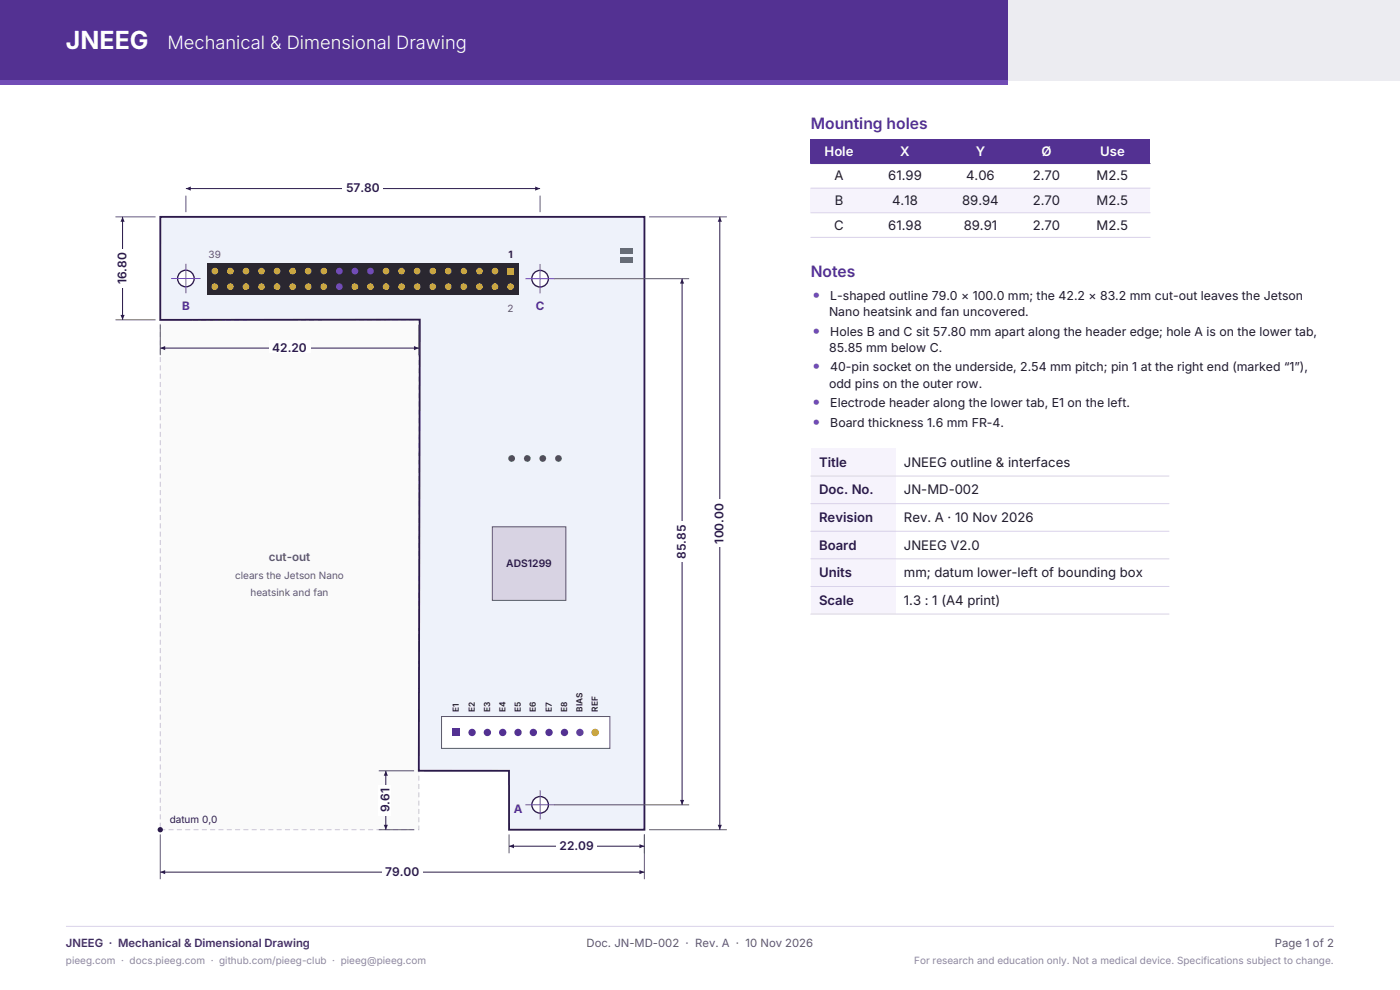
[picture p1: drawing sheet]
<svg xmlns="http://www.w3.org/2000/svg" width="297mm" height="210mm" viewBox="0 0 297 210" stroke-linecap="round" stroke-linejoin="round" font-family="sans-serif">
<path d="M0 0h213.8v17h-213.8z" fill-rule="evenodd" fill="#533192"/>
<path d="M213.8 0h83.2v17h-83.2z" fill-rule="evenodd" fill="#ececf1"/>
<path d="M0 17h213.8v.9h-213.8z" fill-rule="evenodd" fill="#714cb6"/>
<path d="M14 196.5h269" fill="none" stroke="#d9d2ea" stroke-width=".21"/>
<path d="M34 67.8h54.9v108.2h-54.9z" fill-rule="evenodd" fill="#fafafa" stroke="#c8c4d2" stroke-width=".21" stroke-dasharray="1.1 .7" stroke-linecap="butt"/>
<path d="M34 46h102.7v130h-28.7v-12.5h-19.2l.3-95.7-55.1 .1z" fill-rule="evenodd" fill="#eef2fa" stroke="#2a1a4a" stroke-width=".39"/>
<path d="M43.9 55.9h66.1v6.6h-66.1z" fill-rule="evenodd" fill="#2a2730"/>
<g fill="#c9a227">
<path d="M107.6 56.8h1.4v1.4h-1.4z" fill-rule="evenodd"/>
<circle cx="108.3" cy="60.8" r=".72"/>
<circle cx="105" cy="57.5" r=".72"/>
<circle cx="105" cy="60.8" r=".72"/>
<circle cx="101.7" cy="57.5" r=".72"/>
<circle cx="101.7" cy="60.8" r=".72"/>
</g>
<circle cx="98.4" cy="57.5" r=".72" fill="#b26a00"/>
<g fill="#c9a227">
<circle cx="98.4" cy="60.8" r=".72"/>
<circle cx="95.1" cy="57.5" r=".72"/>
<circle cx="95.1" cy="60.8" r=".72"/>
<circle cx="91.8" cy="57.5" r=".72"/>
<circle cx="91.8" cy="60.8" r=".72"/>
<circle cx="88.5" cy="57.5" r=".72"/>
<circle cx="88.5" cy="60.8" r=".72"/>
<circle cx="85.2" cy="57.5" r=".72"/>
<circle cx="85.2" cy="60.8" r=".72"/>
<circle cx="81.9" cy="57.5" r=".72"/>
<circle cx="81.9" cy="60.8" r=".72"/>
</g>
<circle cx="78.6" cy="57.5" r=".72" fill="#714cb6"/>
<circle cx="78.6" cy="60.8" r=".72" fill="#c9a227"/>
<circle cx="75.3" cy="57.5" r=".72" fill="#714cb6"/>
<circle cx="75.3" cy="60.8" r=".72" fill="#c9a227"/>
<g fill="#714cb6">
<circle cx="72" cy="57.5" r=".72"/>
<circle cx="72" cy="60.8" r=".72"/>
</g>
<g fill="#c9a227">
<circle cx="68.7" cy="57.5" r=".72"/>
<circle cx="68.7" cy="60.8" r=".72"/>
<circle cx="65.4" cy="57.5" r=".72"/>
<circle cx="65.4" cy="60.8" r=".72"/>
<circle cx="62.1" cy="57.5" r=".72"/>
<circle cx="62.1" cy="60.8" r=".72"/>
<circle cx="58.8" cy="57.5" r=".72"/>
<circle cx="58.8" cy="60.8" r=".72"/>
<circle cx="55.5" cy="57.5" r=".72"/>
<circle cx="55.5" cy="60.8" r=".72"/>
<circle cx="52.2" cy="57.5" r=".72"/>
<circle cx="52.2" cy="60.8" r=".72"/>
<circle cx="48.9" cy="57.5" r=".72"/>
<circle cx="48.9" cy="60.8" r=".72"/>
<circle cx="45.6" cy="57.5" r=".72"/>
<circle cx="45.6" cy="60.8" r=".72"/>
</g>
<path d="M93.7 152h35.7v6.7h-35.7z" fill-rule="evenodd" fill="#fff" stroke="#5d5870" stroke-width=".21"/>
<g fill="#533192">
<path d="M96 154.6h1.6v1.5h-1.6z" fill-rule="evenodd"/>
<circle cx="100.1" cy="155.4" r=".78"/>
<circle cx="103.4" cy="155.4" r=".78"/>
<circle cx="106.6" cy="155.4" r=".78"/>
<circle cx="109.9" cy="155.4" r=".78"/>
<circle cx="113.1" cy="155.4" r=".78"/>
<circle cx="116.5" cy="155.4" r=".78"/>
<circle cx="119.7" cy="155.4" r=".78"/>
</g>
<circle cx="123" cy="155.4" r=".78" fill="#2f5fb3"/>
<circle cx="126.3" cy="155.4" r=".78" fill="#b26a00"/>
<g fill="#2e7d5b">
<circle cx="108.5" cy="97.2" r=".72"/>
<circle cx="111.9" cy="97.2" r=".72"/>
<circle cx="115.1" cy="97.2" r=".72"/>
<circle cx="118.5" cy="97.2" r=".72"/>
</g>
<path d="M104.4 111.8h15.6v15.6h-15.6z" fill-rule="evenodd" fill="#d8d3e3" stroke="#5d5870" stroke-width=".21"/>
<g fill="#2fb36b">
<path d="M131.6 52.6h2.6v1.2h-2.6z" fill-rule="evenodd"/>
<path d="M131.5 54.5h2.6v1.2h-2.6z" fill-rule="evenodd"/>
</g>
<circle cx="114.6" cy="170.7" r="1.76" fill="#fff" stroke="#2a1a4a" stroke-width=".28"/>
<path d="M111.5 170.7h6.2M114.6 167.6v6.2" fill="none" stroke="#714cb6" stroke-width=".21"/>
<circle cx="39.4" cy="59.1" r="1.76" fill="#fff" stroke="#2a1a4a" stroke-width=".28"/>
<path d="M36.3 59.1h6.3M39.4 56v6.2" fill="none" stroke="#714cb6" stroke-width=".21"/>
<circle cx="114.6" cy="59.1" r="1.76" fill="#fff" stroke="#2a1a4a" stroke-width=".28"/>
<path d="M111.5 59.1h6.2M114.6 56v6.2" fill="none" stroke="#714cb6" stroke-width=".21"/>
<circle cx="34" cy="176" r=".56" fill="#2a1a4a"/>
<path d="M34 177v9.5M136.7 177v9.5" fill="none" stroke="#5d5870" stroke-width=".21"/>
<path d="M34 185h51.4" fill="none" stroke="#2a1a4a" stroke-width=".21"/>
<path d="M34 185l1-.4v.8z" fill="#2a1a4a"/>
<path d="M85.4 185h51.3" fill="none" stroke="#2a1a4a" stroke-width=".21"/>
<path d="M135.7 184.6l1 .4-1 .4z" fill="#2a1a4a"/>
<path d="M81 183.4h8.7v2.7h-8.7z" fill-rule="evenodd" fill="#fff"/>
<path d="M108 177v4M136.7 177v4" fill="none" stroke="#5d5870" stroke-width=".21"/>
<path d="M108 179.5h14.3" fill="none" stroke="#2a1a4a" stroke-width=".21"/>
<path d="M108 179.5l1-.4v.8z" fill="#2a1a4a"/>
<path d="M122.3 179.5h14.4" fill="none" stroke="#2a1a4a" stroke-width=".21"/>
<path d="M135.7 179.1l1 .4-1 .4z" fill="#2a1a4a"/>
<path d="M118 177.9h8.7v2.7h-8.7z" fill-rule="evenodd" fill="#fff"/>
<path d="M39.4 41.5v3.5M114.6 41.5v3.5" fill="none" stroke="#5d5870" stroke-width=".21"/>
<path d="M39.4 40h37.6" fill="none" stroke="#2a1a4a" stroke-width=".21"/>
<path d="M39.4 40l1.1-.4v.8z" fill="#2a1a4a"/>
<path d="M77 40h37.6" fill="none" stroke="#2a1a4a" stroke-width=".21"/>
<path d="M113.5 39.6l1.1 .4-1.1 .4z" fill="#2a1a4a"/>
<path d="M72.7 38.4h8.6v2.7h-8.6z" fill-rule="evenodd" fill="#fff"/>
<path d="M34 68.8v6.5M88.9 68.8v6.5" fill="none" stroke="#5d5870" stroke-width=".21"/>
<path d="M34 73.8h27.4" fill="none" stroke="#2a1a4a" stroke-width=".21"/>
<path d="M34 73.8l1-.4v.9z" fill="#2a1a4a"/>
<path d="M61.4 73.8h27.5" fill="none" stroke="#2a1a4a" stroke-width=".21"/>
<path d="M87.8 73.4l1.1 .4-1.1 .5z" fill="#2a1a4a"/>
<path d="M57.1 72.3h8.7v2.6h-8.7z" fill-rule="evenodd" fill="#fff"/>
<path d="M137.7 46h16.5M137.7 176h16.5" fill="none" stroke="#5d5870" stroke-width=".21"/>
<path d="M152.7 111v65" fill="none" stroke="#2a1a4a" stroke-width=".21"/>
<path d="M152.3 175h.8l-.4 1z" fill="#2a1a4a"/>
<path d="M152.7 46v65" fill="none" stroke="#2a1a4a" stroke-width=".21"/>
<path d="M152.7 46l.4 1h-.8z" fill="#2a1a4a"/>
<path d="M151.1 106h2.7v10h-2.7z" fill-rule="evenodd" fill="#fff"/>
<path d="M117.6 59.1h28.6M117.6 170.7h28.6" fill="none" stroke="#5d5870" stroke-width=".21"/>
<path d="M144.7 114.9v55.8" fill="none" stroke="#2a1a4a" stroke-width=".21"/>
<path d="M144.3 169.7h.8l-.4 1z" fill="#2a1a4a"/>
<path d="M144.7 59.1v55.8" fill="none" stroke="#2a1a4a" stroke-width=".21"/>
<path d="M144.7 59.1l.4 1.1h-.8z" fill="#2a1a4a"/>
<path d="M143.1 110.6h2.7v8.7h-2.7z" fill-rule="evenodd" fill="#fff"/>
<path d="M24.5 46h8.5M24.5 67.8h8.5" fill="none" stroke="#5d5870" stroke-width=".21"/>
<path d="M26 56.9v10.9" fill="none" stroke="#2a1a4a" stroke-width=".21"/>
<path d="M25.6 66.8h.8l-.4 1z" fill="#2a1a4a"/>
<path d="M26 46v10.9" fill="none" stroke="#2a1a4a" stroke-width=".21"/>
<path d="M26 46l.4 1h-.8z" fill="#2a1a4a"/>
<path d="M24.4 52.8h2.7v8.2h-2.7z" fill-rule="evenodd" fill="#fff"/>
<path d="M80.3 176h7.5M80.3 163.5h7.5" fill="none" stroke="#5d5870" stroke-width=".21"/>
<path d="M81.8 169.8v6.2" fill="none" stroke="#2a1a4a" stroke-width=".21"/>
<path d="M81.4 175h.9l-.5 1z" fill="#2a1a4a"/>
<path d="M81.8 163.5v6.3" fill="none" stroke="#2a1a4a" stroke-width=".21"/>
<path d="M81.8 163.5l.5 1h-.9z" fill="#2a1a4a"/>
<path d="M80.3 166.5h2.6v6.5h-2.6z" fill-rule="evenodd" fill="#fff"/>
<path d="M172 29.5h72v5.2h-72z" fill-rule="evenodd" fill="#533192"/>
<path d="M172 39.9h72v5.2h-72z" fill-rule="evenodd" fill="#f6f3fc"/>
<path d="M172 34.7h72M172 39.9h72M172 45.1h72M172 50.4h72" fill="none" stroke="#d9d2ea" stroke-width=".21"/>
<path d="M172 34.7h72" fill="none" stroke="#533192" stroke-width=".21"/>
<g fill="#f6f3fc">
<path d="M172 95.1h18v5.9h-18z" fill-rule="evenodd"/>
<path d="M172 101h18v5.8h-18z" fill-rule="evenodd"/>
<path d="M172 106.8h18v5.9h-18z" fill-rule="evenodd"/>
<path d="M172 112.7h18v5.8h-18z" fill-rule="evenodd"/>
<path d="M172 118.5h18v5.9h-18z" fill-rule="evenodd"/>
<path d="M172 124.4h18v5.9h-18z" fill-rule="evenodd"/>
</g>
<path d="M172 101h76M172 106.8h76M172 112.7h76M172 118.5h76M172 124.4h76M172 130.3h76" fill="none" stroke="#d9d2ea" stroke-width=".21"/>
<text font-size="5.3" fill="#fff" x="14" y="10.4">JNEEG</text>
<text font-size="3.9" fill="#fff" x="35.5" y="10.4">Mechanical &amp; Dimensional Drawing</text>
<g font-size="3.5" fill="#714cb6">
<text x="172.4" y="63.5">•</text>
<text x="172.4" y="71.2">•</text>
<text x="172.4" y="78.8">•</text>
<text x="172.4" y="86.4">•</text>
<text x="172.4" y="90.6">•</text>
</g>
<g font-size="3.3" fill="#533192">
<text x="172" y="27.3">Mounting holes</text>
<text x="172" y="58.8">Notes</text>
</g>
<g font-size="2.8" fill="#fff">
<text x="174.9" y="33">Hole</text>
<text x="191" y="33">X</text>
<text x="207" y="33">Y</text>
<text x="220.9" y="33">Ø</text>
<text x="233.4" y="33">Use</text>
</g>
<g font-size="2.8" fill="#1f1b2b">
<text x="177" y="38.3">A</text>
<text x="188.4" y="38.3">61.99</text>
<text x="205" y="38.3">4.06</text>
<text x="219.1" y="38.3">2.70</text>
<text x="232.6" y="38.3">M2.5</text>
<text x="177.1" y="43.5">B</text>
<text x="189.3" y="43.5">4.18</text>
<text x="204.1" y="43.5">89.94</text>
<text x="219.1" y="43.5">2.70</text>
<text x="232.6" y="43.5">M2.5</text>
<text x="177" y="48.7">C</text>
<text x="188.4" y="48.7">61.98</text>
<text x="204.4" y="48.7">89.91</text>
<text x="219.1" y="48.7">2.70</text>
<text x="232.6" y="48.7">M2.5</text>
<text x="191.8" y="99">JNEEG outline &amp; interfaces</text>
<text x="191.8" y="104.9">JN-MD-002</text>
<text x="191.8" y="110.7">Rev. A · 10 Nov 2026</text>
<text x="191.8" y="116.6">JNEEG V2.0</text>
<text x="191.8" y="122.4">mm; datum lower-left of bounding box</text>
<text x="191.8" y="128.3">1.3 : 1 (A4 print)</text>
</g>
<g font-size="2.8" fill="#2a1a4a">
<text x="173.8" y="99">Title</text>
<text x="173.8" y="104.9">Doc. No.</text>
<text x="173.8" y="110.7">Revision</text>
<text x="173.8" y="116.6">Board</text>
<text x="173.8" y="122.4">Units</text>
<text x="173.8" y="128.3">Scale</text>
</g>
<g font-size="2.6" fill="#1f1b2b">
<text x="176.1" y="63.5">L-shaped outline 79.0 × 100.0 mm; the 42.2 × 83.2 mm cut-out leaves the Jetson</text>
<text x="175.9" y="67">Nano heatsink and fan uncovered.</text>
<text x="176.1" y="71.2">Holes B and C sit 57.80 mm apart along the header edge; hole A is on the lower tab,</text>
<text x="175.9" y="74.6">85.85 mm below C.</text>
<text x="175.9" y="82.2">odd pins on the outer row.</text>
<text x="176.1" y="78.8">40-pin socket on the underside, 2.54 mm pitch; pin 1 at the right end (marked “1”),</text>
<text x="176.1" y="86.4">Electrode header along the lower tab, E1 on the left.</text>
<text x="176.1" y="90.6">Board thickness 1.6 mm FR-4.</text>
</g>
<g font-size="2.5" fill="#2a1a4a">
<text x="73.4" y="40.8">57.80</text>
<text x="26.8" y="60.3" transform="rotate(-90 26.8 60.3)">16.80</text>
<text x="57.8" y="74.7">42.20</text>
<text x="145.5" y="118.5" transform="rotate(-90 145.5 118.5)">85.85</text>
<text x="153.5" y="115.3" transform="rotate(-90 153.5 115.3)">100.00</text>
<text x="82.7" y="172.3" transform="rotate(-90 82.7 172.3)">9.61</text>
<text x="81.7" y="185.8">79.00</text>
<text x="118.7" y="180.3">22.09</text>
</g>
<g font-size="2.5" fill="#533192">
<text x="38.6" y="65.8">B</text>
<text x="113.7" y="65.8">C</text>
<text x="109" y="172.4">A</text>
</g>
<text font-size="2.5" fill="#5d5870" x="57" y="118.9">cut-out</text>
<text font-size="2.4" fill="#3f256f" x="14" y="200.8">JNEEG · Mechanical &amp; Dimensional Drawing</text>
<g font-size="2.4" fill="#5d5870">
<text x="124.4" y="200.8">Doc. JN-MD-002 · Rev. A · 10 Nov 2026</text>
<text x="270.5" y="200.8">Page 1 of 2</text>
</g>
<text font-size="2.2" fill="#2a1a4a" x="107.4" y="120.3">ADS1299</text>
<g font-size="2.1" fill="#5d5870">
<text x="44.3" y="54.6">39</text>
<text x="107.7" y="66.3">2</text>
<text x="49.9" y="122.9">clears the Jetson Nano</text>
<text x="53.2" y="126.4">heatsink and fan</text>
</g>
<g font-size="2.1" fill="#2a1a4a">
<text x="107.9" y="54.6">1</text>
<text x="36" y="174.5">datum 0,0</text>
</g>
<g font-size="2.1" fill="#8c87a0">
<text x="14" y="204.4">pieeg.com · docs.pieeg.com · github.com/pieeg-club · pieeg@pieeg.com</text>
<text x="193.9" y="204.4">For research and education only. Not a medical device. Specifications subject to change.</text>
</g>
<g font-size="1.8" fill="#1f1b2b">
<text x="97.4" y="150.9" transform="rotate(-90 97.4 150.9)">E1</text>
<text x="100.7" y="150.9" transform="rotate(-90 100.7 150.9)">E2</text>
<text x="104" y="150.9" transform="rotate(-90 104 150.9)">E3</text>
<text x="107.2" y="150.9" transform="rotate(-90 107.2 150.9)">E4</text>
<text x="110.5" y="150.9" transform="rotate(-90 110.5 150.9)">E5</text>
<text x="113.7" y="150.9" transform="rotate(-90 113.7 150.9)">E6</text>
<text x="117" y="150.9" transform="rotate(-90 117 150.9)">E7</text>
<text x="120.3" y="150.9" transform="rotate(-90 120.3 150.9)">E8</text>
<text x="123.6" y="150.9" transform="rotate(-90 123.6 150.9)">BIAS</text>
<text x="126.8" y="150.9" transform="rotate(-90 126.8 150.9)">REF</text>
</g>
</svg>
